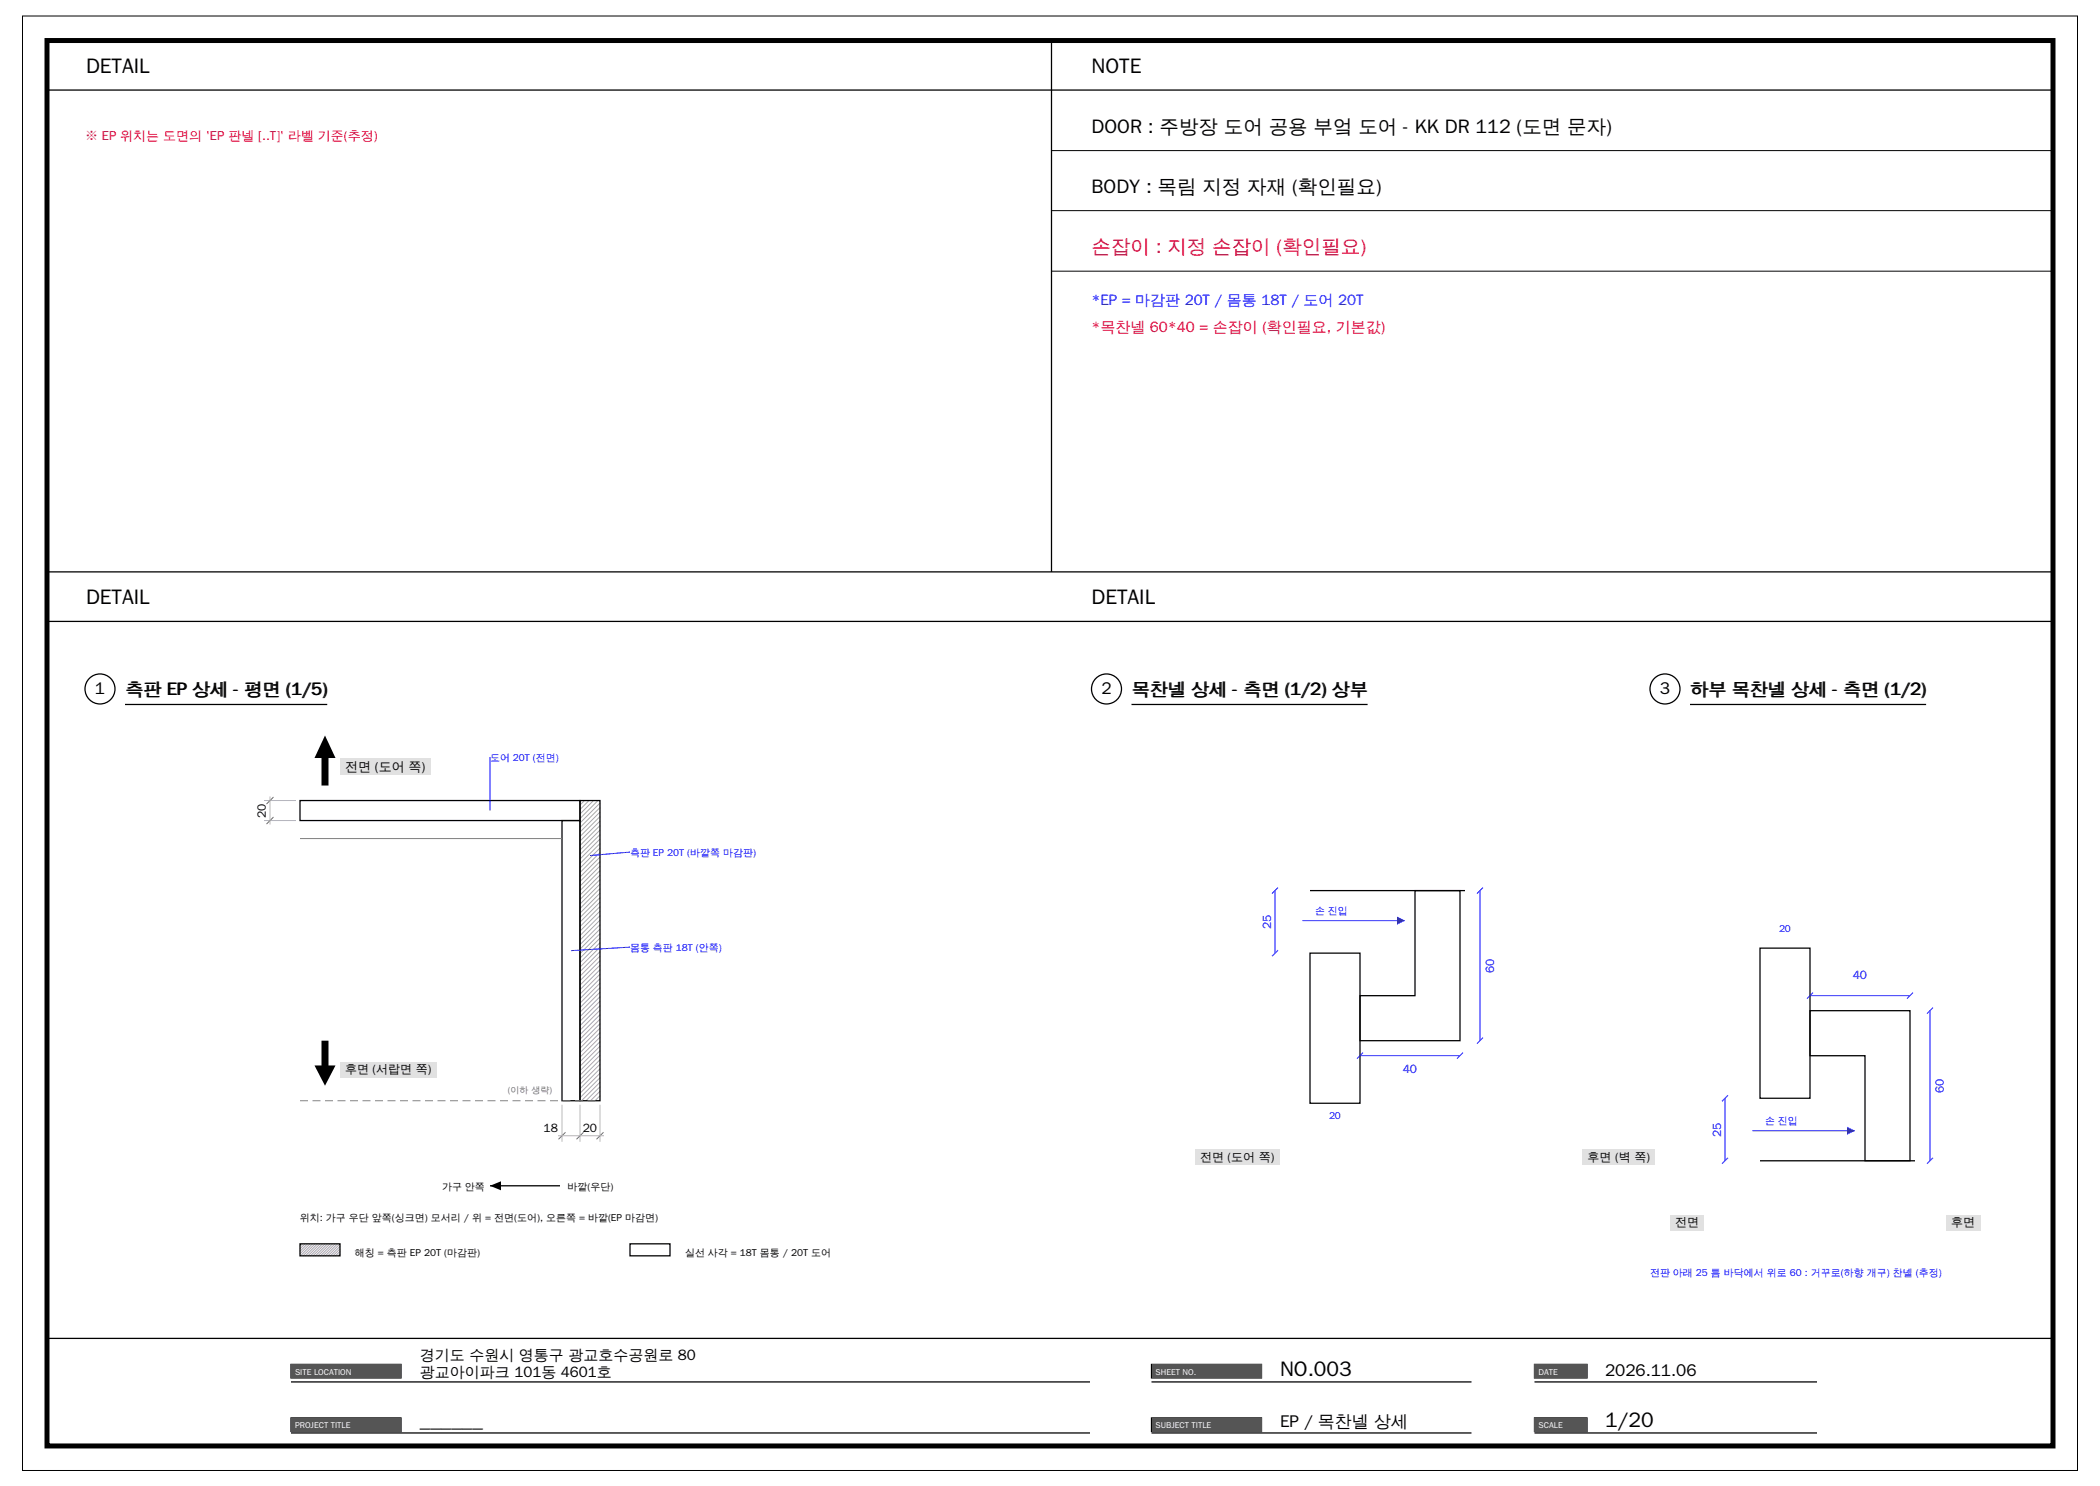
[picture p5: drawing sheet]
<svg xmlns="http://www.w3.org/2000/svg" width="420mm" height="297mm" viewBox="0 0 420 297" stroke-linecap="round" stroke-linejoin="round" font-family="sans-serif">
<path d="M4.5 3.2h411v290.7h-411zM210.3 30.1h200.3M210.3 42.1h200.3M210.3 54.2h200.3" fill="none" stroke="#000" stroke-width=".2"/>
<path d="M9.4 8.1h401.2v280.9h-401.2z" fill="none" stroke="#000" stroke-width="1" stroke-linecap="butt"/>
<path d="M9.4 18h401.2M210.3 8.6v105.7M9.4 114.3h401.2M9.4 124.2h401.2M9.4 267.5h401.2M58.2 272.7h22v2.7h-22z" fill="none" stroke="#000" stroke-width=".25"/>
<path d="M58.2 272.7h22v2.7h-22z" fill-rule="evenodd" fill="#555"/>
<path d="M58.2 276.2h159.8M58.2 283.4h22v2.7h-22z" fill="none" stroke="#000" stroke-width=".25"/>
<path d="M58.2 283.4h22v2.7h-22z" fill-rule="evenodd" fill="#555"/>
<path d="M230.3 272.7h22v2.7h-22zM58.2 286.4h159.8" fill="none" stroke="#000" stroke-width=".25"/>
<path d="M230.3 272.7h22v2.7h-22z" fill-rule="evenodd" fill="#555"/>
<path d="M230.3 276.2h64M230.3 283.4h22v2.7h-22z" fill="none" stroke="#000" stroke-width=".25"/>
<path d="M230.3 283.4h22v2.7h-22z" fill-rule="evenodd" fill="#555"/>
<path d="M306.9 272.7h10.5v2.7h-10.5zM230.3 286.4h64" fill="none" stroke="#000" stroke-width=".25"/>
<path d="M306.9 272.7h10.5v2.7h-10.5z" fill-rule="evenodd" fill="#555"/>
<path d="M306.9 276.2h56.5M306.9 283.4h10.5v2.7h-10.5z" fill="none" stroke="#000" stroke-width=".25"/>
<path d="M306.9 283.4h10.5v2.7h-10.5z" fill-rule="evenodd" fill="#555"/>
<g fill="none" stroke="#000" stroke-width=".25">
<path d="M25 140.8h40.5M60 160h56v4h-56zM116 160h4v60h-4zM112.4 164h3.6v56h-3.6zM306.9 286.4h56.5"/>
<circle cx="20" cy="137.7" r="3"/>
</g>
<g fill="none" stroke="#aaa" stroke-width=".2">
<path d="M116.9 160l-.9 .9M117.8 160l-1.8 1.8M118.7 160l-2.7 2.7M119.6 160l-3.6 3.6M120 160.5l-4 4M120 161.4l-4 4M120 162.3l-4 4M120 163.2l-4 4M120 164.1l-4 4M120 165l-4 4M120 165.9l-4 4M120 166.8l-4 4"/>
<path d="M120 167.7l-4 4M120 168.6l-4 4M120 169.5l-4 4M120 170.4l-4 4M120 171.3l-4 4M120 172.2l-4 4M120 173.1l-4 4M120 174l-4 4M120 174.9l-4 4M120 175.8l-4 4M120 176.7l-4 4M120 177.6l-4 4"/>
<path d="M120 178.5l-4 4M120 179.4l-4 4M120 180.3l-4 4M120 181.2l-4 4M120 182.1l-4 4M120 183l-4 4M120 183.9l-4 4M120 184.8l-4 4M120 185.7l-4 4M120 186.6l-4 4M120 187.5l-4 4M120 188.4l-4 4"/>
<path d="M120 189.3l-4 4M120 190.2l-4 4M120 191.1l-4 4M120 192l-4 4M120 192.9l-4 4M120 193.8l-4 4M120 194.7l-4 4M120 195.6l-4 4M120 196.5l-4 4M120 197.4l-4 4M120 198.3l-4 4M120 199.2l-4 4"/>
<path d="M120 200.1l-4 4M120 201l-4 4M120 201.9l-4 4M120 202.8l-4 4M120 203.7l-4 4M120 204.6l-4 4M120 205.5l-4 4M120 206.4l-4 4M120 207.3l-4 4M120 208.2l-4 4M120 209.1l-4 4M120 210l-4 4"/>
<path d="M120 210.9l-4 4M120 211.8l-4 4M120 212.7l-4 4M120 213.6l-4 4M120 214.5l-4 4M120 215.4l-4 4M120 216.3l-3.7 3.7M120 217.2l-2.8 2.8M120 218.1l-1.9 1.9M120 219l-1 1M120 219.9l-.1 .1"/>
</g>
<g fill="none" stroke="#7d7d7d" stroke-width=".2">
<path d="M60 167.6h52.4M60 220h1.6M62.5 220h1.6M65 220h1.6M67.5 220h1.6M70 220h1.6M72.5 220h1.6M75 220h1.6M77.5 220h1.6M80 220h1.6M82.5 220h1.6M85 220h1.6"/>
<path d="M87.5 220h1.6M90 220h1.6M92.5 220h1.6M95 220h1.6M97.5 220h1.6M100 220h1.6M102.5 220h1.6M105 220h1.6M107.5 220h1.6M110 220h1.6M112.5 220h1.6M115 220h1.6"/>
<path d="M117.5 220h1.6"/>
</g>
<path d="M52.8 160h6.4M54 159.2v5.6M52.8 164h6.4M111.6 227h9.2M112.4 220.8v7.4M116 220.8v7.4M120 220.8v7.4" fill="none" stroke="#b9b9b9" stroke-width=".2"/>
<path d="M54.7 159.3l-1.4 1.4M54.7 163.3l-1.4 1.4M113.1 226.3l-1.4 1.4M116.7 226.3l-1.4 1.4M120.7 226.3l-1.4 1.4" fill="none" stroke="#6e6e6e" stroke-width=".2"/>
<path d="M98 151.3v10.7M126 170.3l-8 .7M126 189.3l-11.8 .7" fill="none" stroke="#00f" stroke-width=".2"/>
<path d="M65 147l2.1 4.5h-1.4v5.5h-1.4v-5.5h-1.4z" fill-rule="evenodd" fill="#000"/>
<path d="M68 151.7h18.1v3.2h-18.1z" fill-rule="evenodd" fill="#e1e1e1"/>
<path d="M64.3 208h1.4v4.9h1.4l-2.1 4.1-2.1-4.1h1.4z" fill-rule="evenodd" fill="#000"/>
<path d="M68 212.3h19.3v3h-19.3z" fill-rule="evenodd" fill="#e1e1e1"/>
<g fill="none" stroke="#000" stroke-width=".25">
<path d="M226.3 140.8h47.2M262 178h31M283 178h9v30h-20v-9h11zM262 190.5h10v30h-10zM98 237h14M60 248.6h8v2.4h-8zM126 248.6h8v2.4h-8z"/>
<circle cx="221.3" cy="137.7" r="3"/>
</g>
<path d="M98 237l2.2-.9v1.8z" fill="#000"/>
<g fill="none" stroke="#aaa" stroke-width=".2">
<path d="M60.5 248.6l-.5 .5M61 248.6l-1 1M61.5 248.6l-1.5 1.5M62 248.6l-2 2M62.5 248.6l-2.4 2.4M63 248.6l-2.4 2.4M63.5 248.6l-2.4 2.4M64 248.6l-2.4 2.4M64.5 248.6l-2.4 2.4M65 248.6l-2.4 2.4M65.5 248.6l-2.4 2.4M66 248.6l-2.4 2.4"/>
<path d="M66.5 248.6l-2.4 2.4M67 248.6l-2.4 2.4M67.5 248.6l-2.4 2.4M68 248.6l-2.4 2.4M68 249.1l-1.9 1.9M68 249.6l-1.4 1.4M68 250.1l-.9 .9M68 250.6l-.4 .4"/>
</g>
<path d="M260.5 184h20.5" fill="none" stroke="#00f" stroke-width=".2"/>
<path d="M279.4 183.2l1.6 .8-1.6 .8z" fill="#00f"/>
<path d="M255 178v12.5M255.6 177.4l-1.2 1.2M296 178v30M296.6 177.4l-1.2 1.2M255.6 189.9l-1.2 1.2M272 211h20M272.6 210.4l-1.2 1.2M292.6 210.4l-1.2 1.2M296.6 207.4l-1.2 1.2" fill="none" stroke="#00f" stroke-width=".2"/>
<g fill="#e1e1e1">
<path d="M239 229.8h16.9v3h-16.9z" fill-rule="evenodd"/>
<path d="M316.5 229.8h14.5v3h-14.5z" fill-rule="evenodd"/>
</g>
<g fill="none" stroke="#000" stroke-width=".25">
<path d="M338 140.8h47.2M352 189.5h10v30h-10zM362 202h20v30h-9v-21h-11zM352 232h31"/>
<circle cx="333" cy="137.7" r="3"/>
</g>
<path d="M350.5 226h20.5" fill="none" stroke="#00f" stroke-width=".2"/>
<path d="M369.4 225.2l1.6 .8-1.6 .8z" fill="#00f"/>
<path d="M362 199h20M362.6 198.4l-1.2 1.2M382.6 198.4l-1.2 1.2M345 219.5v12.5M345.6 218.9l-1.2 1.2M386 202v30M386.6 201.4l-1.2 1.2M345.6 231.4l-1.2 1.2M386.6 231.4l-1.2 1.2" fill="none" stroke="#00f" stroke-width=".2"/>
<g fill="#e1e1e1">
<path d="M334 242.8h6.8v3h-6.8z" fill-rule="evenodd"/>
<path d="M389.2 242.8h6.8v3h-6.8z" fill-rule="evenodd"/>
</g>
<g font-size="4.2">
<text x="17.2" y="14.5">DETAIL</text>
<text x="218.3" y="14.5">NOTE</text>
<text x="17.2" y="120.8">DETAIL</text>
<text x="218.3" y="120.8">DETAIL</text>
<text x="256" y="275">NO.003</text>
<text x="84" y="285.2">______</text>
<text x="321" y="285.2">1/20</text>
</g>
<g font-size="3.9">
<text x="218.3" y="26.6">DOOR : 주방장 도어 공용 부엌 도어 - KK DR 112 (도면 문자)</text>
<text x="218.3" y="38.6">BODY : 목림 지정 자재 (확인필요)</text>
</g>
<text font-size="3.9" fill="#de0038" x="218.3" y="50.6">손잡이 : 지정 손잡이 (확인필요)</text>
<g font-size="3.6">
<text x="25" y="139">측판 EP 상세 - 평면 (1/5)</text>
<text x="226.3" y="139">목찬넬 상세 - 측면 (1/2) 상부</text>
<text x="338" y="139">하부 목찬넬 상세 - 측면 (1/2)</text>
</g>
<g font-size="3.4">
<text x="19" y="138.7">1</text>
<text x="220.3" y="138.7">2</text>
<text x="332" y="138.7">3</text>
<text x="321" y="275">2026.11.06</text>
<text x="256" y="285.2">EP / 목찬넬 상세</text>
</g>
<text font-size="3" fill="#00f" x="218.3" y="61">*EP = 마감판 20T / 몸통 18T / 도어 20T</text>
<text font-size="3" fill="#de0038" x="218.3" y="66.3">*목찬넬 60*40 = 손잡이 (확인필요, 기본값)</text>
<g font-size="3">
<text x="84" y="271.9">경기도 수원시 영통구 광교호수공원로 80</text>
<text x="84" y="275.3">광교아이파크 101동 4601호</text>
</g>
<text font-size="2.6" fill="#de0038" x="17" y="28">※ EP 위치는 도면의 'EP 판넬 [..T]' 라벨 기준(추정)</text>
<text font-size="2.6" x="69" y="154">전면 (도어 쪽)</text>
<g font-size="2.4">
<text x="53.2" y="163.4" transform="rotate(-90 53.2 163.4)">20</text>
<text x="69" y="214.5">후면 (서랍면 쪽)</text>
<text x="108.7" y="226.2">18</text>
<text x="116.6" y="226.2">20</text>
<text x="240" y="232">전면 (도어 쪽)</text>
<text x="317.5" y="232">후면 (벽 쪽)</text>
<text x="335" y="245">전면</text>
<text x="390.2" y="245">후면</text>
</g>
<g font-size="2.4" fill="#00f">
<text x="254.2" y="185.7" transform="rotate(-90 254.2 185.7)">25</text>
<text x="298.8" y="194.4" transform="rotate(-90 298.8 194.4)">60</text>
<text x="370.6" y="195.6">40</text>
<text x="280.6" y="214.4">40</text>
<text x="388.8" y="218.4" transform="rotate(-90 388.8 218.4)">60</text>
<text x="344.2" y="227.2" transform="rotate(-90 344.2 227.2)">25</text>
</g>
<g font-size="2" fill="#00f">
<text x="98" y="152">도어 20T (전면)</text>
<text x="126" y="171">측판 EP 20T (바깥쪽 마감판)</text>
<text x="263" y="182.6">손 진입</text>
<text x="126" y="190">몸통 측판 18T (안쪽)</text>
<text x="355.8" y="186.3">20</text>
<text x="265.8" y="223.7">20</text>
<text x="353" y="224.6">손 진입</text>
<text x="330" y="255">전판 아래 25 틈 바닥에서 위로 60 : 거꾸로(하향 개구) 찬넬 (추정)</text>
</g>
<g font-size="2">
<text x="88.4" y="237.8">가구 안쪽</text>
<text x="113.5" y="237.8">바깥(우단)</text>
<text x="60" y="244">위치: 가구 우단 앞쪽(싱크면) 모서리 / 위 = 전면(도어), 오른쪽 = 바깥(EP 마감면)</text>
<text x="71" y="251">해칭 = 측판 EP 20T (마감판)</text>
<text x="137" y="251">실선 사각 = 18T 몸통 / 20T 도어</text>
</g>
<text font-size="1.8" fill="#6e6e6e" x="101.6" y="218.5">(이하 생략)</text>
<g font-size="1.7" fill="#fff">
<text x="59" y="274.8">SITE LOCATION</text>
<text x="231.1" y="274.8">SHEET NO.</text>
<text x="307.7" y="274.8">DATE</text>
<text x="59" y="285.5">PROJECT TITLE</text>
<text x="231.1" y="285.5">SUBJECT TITLE</text>
<text x="307.7" y="285.5">SCALE</text>
</g>
</svg>
